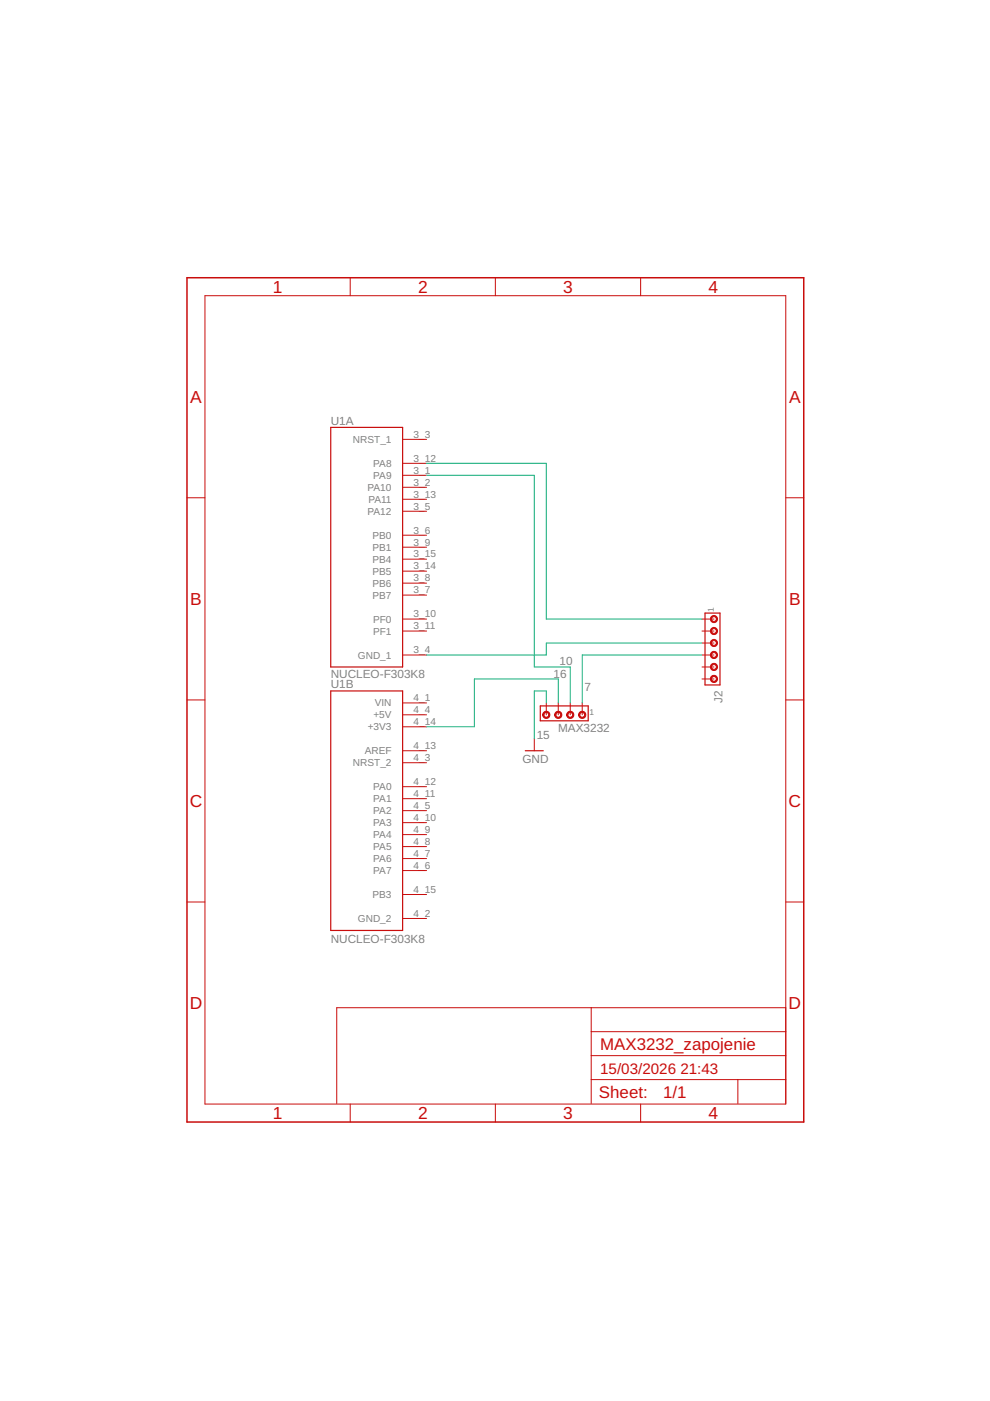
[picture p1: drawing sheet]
<svg xmlns="http://www.w3.org/2000/svg" width="210mm" height="297mm" viewBox="0 0 210 297" stroke-linecap="round" stroke-linejoin="round" font-family="sans-serif">
<path d="M70.1 90.6h15.3v50.8h-15.3zM149.5 130h3.2v15.2h-3.2zM70.1 146.5h15.3v50.8h-15.3zM111.4 159.2h3.8M114.6 149.7h10.1v3.1h-10.1z" fill="none" stroke="#c90d0c" stroke-width=".25"/>
<g fill="none" stroke="#c90d0c" stroke-width=".21">
<path d="M74.3 58.9v3.8M105 58.9v3.8M135.8 58.9v3.8M43.5 62.7h123.1v171.4h-123.1zM85.4 93.2h5M85.4 98.2h5M39.6 105.5h3.9M85.4 100.8h5M85.4 103.3h5M85.4 108.4h5M85.4 113.5h5M85.4 116h5"/>
<path d="M85.4 105.9h5M85.4 118.6h5M166.6 105.5h3.8M85.4 126.2h5M85.4 123.6h5M85.4 131.3h5M85.4 133.8h5M85.4 121.1h5M85.4 138.9h5M148.8 131.3h2.6M148.8 133.8h2.6M148.8 138.9h2.6"/>
<path d="M148.8 136.3h2.6M39.6 148.4h3.9M85.4 149h5M85.4 151.6h5M85.4 159.2h5M85.4 154.1h5M113.3 156.6v2.6M115.8 149v2.6M118.4 149v2.6M120.9 149v2.6M123.4 149v2.6M148.8 141.4h2.6"/>
<path d="M148.8 144h2.6M166.6 148.4h3.8M85.4 171.9h5M85.4 177h5M85.4 179.5h5M85.4 169.3h5M85.4 174.4h5M85.4 166.8h5M85.4 161.7h5M39.6 191.2h3.9M85.4 184.6h5M85.4 182h5"/>
<path d="M85.4 189.7h5M85.4 194.7h5M166.6 191.2h3.8M125.3 213.7v20.3M125.3 218.7h41.3M166.6 213.7h-95.2v20.3M74.3 234.1v3.8M105 234.1v3.8M125.3 228.9h41.3M125.3 223.8h41.3M135.8 234.1v3.8M156.4 228.9v5.1"/>
</g>
<g fill="#c90d0c" stroke="#c90d0c" stroke-width=".21">
<path d="M122.9 151.1a.77 .77 0 0 1 1.2 0 .77 .77 0 0 1-.4 1.2 .77 .77 0 0 1-1-.7h.2a.52 .52 0 0 1 .8-.5 .52 .52 0 0 1 .1 .9 .52 .52 0 0 1-.8-.3l-.1-.1h-.2z" fill-rule="evenodd"/>
<path d="M120.3 151.1a.76 .76 0 0 1 1.3 .1 .76 .76 0 0 1-.5 1.1 .76 .76 0 0 1-1-.7h.3a.51 .51 0 0 1 .7-.5 .51 .51 0 0 1 .2 .8 .51 .51 0 0 1-.9-.2v-.1h-.3z" fill-rule="evenodd"/>
<path d="M117.8 151.1a.76 .76 0 0 1 1.2 .1 .76 .76 0 0 1-.4 1.1 .76 .76 0 0 1-1-.7h.3a.51 .51 0 0 1 .6-.5 .51 .51 0 0 1 .2 .8 .51 .51 0 0 1-.8-.2v-.1h-.3z" fill-rule="evenodd"/>
<path d="M115.3 151.1a.76 .76 0 0 1 1.2 .1 .76 .76 0 0 1-.5 1.1 .76 .76 0 0 1-.9-.7h.2a.51 .51 0 0 1 .7-.5 .51 .51 0 0 1 .2 .8 .51 .51 0 0 1-.8-.2l-.1-.1h-.2z" fill-rule="evenodd"/>
<path d="M150.8 130.8a.75 .75 0 0 1 1.2 0 .75 .75 0 0 1-.4 1.2 .75 .75 0 0 1-1-.7h.3a.51 .51 0 0 1 .7-.5 .51 .51 0 0 1 .1 .9 .51 .51 0 0 1-.8-.3v-.1h-.3z" fill-rule="evenodd"/>
<path d="M150.8 133.3a.75 .75 0 0 1 1.2 .1 .75 .75 0 0 1-.4 1.1 .75 .75 0 0 1-1-.7h.3a.51 .51 0 0 1 .7-.4 .51 .51 0 0 1 .1 .8 .51 .51 0 0 1-.8-.2v-.2h-.3z" fill-rule="evenodd"/>
<path d="M150.8 135.8a.75 .75 0 0 1 1.2 .1 .75 .75 0 0 1-.4 1.1 .75 .75 0 0 1-1-.7h.3a.51 .51 0 0 1 .7-.4 .51 .51 0 0 1 .1 .8 .51 .51 0 0 1-.8-.2v-.2h-.3z" fill-rule="evenodd"/>
<path d="M150.8 138.4a.75 .75 0 0 1 1.2 0 .75 .75 0 0 1-.4 1.2 .75 .75 0 0 1-1-.7h.3a.51 .51 0 0 1 .7-.5 .51 .51 0 0 1 .1 .9 .51 .51 0 0 1-.8-.3v-.1h-.3z" fill-rule="evenodd"/>
<path d="M150.8 140.9a.76 .76 0 0 1 1.2 .1 .76 .76 0 0 1-.4 1.1 .76 .76 0 0 1-1-.7h.3a.51 .51 0 0 1 .7-.4 .51 .51 0 0 1 .1 .8 .51 .51 0 0 1-.8-.2v-.2h-.3z" fill-rule="evenodd"/>
<path d="M150.8 143.4a.76 .76 0 0 1 1.2 .1 .76 .76 0 0 1-.4 1.1 .76 .76 0 0 1-1-.6h.3a.51 .51 0 0 1 .7-.5 .51 .51 0 0 1 .1 .9 .51 .51 0 0 1-.8-.3v-.1h-.3z" fill-rule="evenodd"/>
</g>
<path d="M39.6 58.9h130.8v179h-130.8z" fill="none" stroke="#c90d0c" stroke-width=".32"/>
<path d="M90.4 98.2h25.4v33.1h33M90.4 100.8h22.9v40.6h7.6v7.6M148.8 136.3h-33v2.6h-25.4M148.8 138.9h-25.4v10.1M115.8 149v-2.5h-2.5v10.1M118.4 149v-5h-17.8v10.1h-10.2" fill="none" stroke="#0dab76" stroke-width=".21"/>
<g font-size="3.7" fill="#c90d0c">
<text x="57.8" y="62.1">1</text>
<text x="88.6" y="62.1">2</text>
<text x="119.4" y="62.1">3</text>
<text x="150.2" y="62.1">4</text>
<text x="40.3" y="85.4">A</text>
<text x="167.3" y="85.4">A</text>
<text x="40.3" y="128.3">B</text>
<text x="167.3" y="128.3">B</text>
<text x="40.2" y="171.1">C</text>
<text x="167.2" y="171.1">C</text>
<text x="40.2" y="214">D</text>
<text x="167.2" y="214">D</text>
<text x="57.8" y="237.3">1</text>
<text x="88.6" y="237.3">2</text>
<text x="119.4" y="237.3">3</text>
<text x="150.2" y="237.3">4</text>
</g>
<g font-size="3.6" fill="#c90d0c">
<text x="127.3" y="222.5">MAX3232_zapojenie</text>
<text x="127" y="232.8">Sheet:</text>
<text x="140.6" y="232.7">1/1</text>
</g>
<g font-size="3.2" fill="#c90d0c">
<text x="127.3" y="227.6">15/03/2026</text>
<text x="144.2" y="227.6">21:43</text>
</g>
<g font-size="2.5" fill="#808080">
<text x="70.1" y="90.1">U1A</text>
<text x="70.1" y="143.7">NUCLEO-F303K8</text>
<text x="117.4" y="143.7">16</text>
<text x="118.6" y="140.9">10</text>
<text x="70.1" y="146">U1B</text>
<text x="124" y="146.5">7</text>
<text x="153.2" y="149.1" transform="rotate(-90 153.2 149.1)">J2</text>
<text x="118.3" y="155.1">MAX3232</text>
<text x="110.7" y="161.7">GND</text>
<text x="113.8" y="156.6">15</text>
<text x="70.1" y="199.9">NUCLEO-F303K8</text>
</g>
<g font-size="2.1" fill="#808080">
<text x="74.8" y="93.9">NRST_1</text>
<text x="87.7" y="92.8">3_3</text>
<text x="79.1" y="101.5">PA9</text>
<text x="79.1" y="99">PA8</text>
<text x="87.7" y="100.4">3_1</text>
<text x="87.7" y="97.9">3_12</text>
<text x="77.9" y="104.1">PA10</text>
<text x="78.1" y="106.6">PA11</text>
<text x="87.7" y="103">3_2</text>
<text x="87.7" y="105.5">3_13</text>
<text x="77.9" y="109.2">PA12</text>
<text x="87.7" y="108">3_5</text>
<text x="87.7" y="113.1">3_6</text>
<text x="79" y="114.2">PB0</text>
<text x="79" y="116.8">PB1</text>
<text x="79" y="119.3">PB4</text>
<text x="87.7" y="115.7">3_9</text>
<text x="87.7" y="118.2">3_15</text>
<text x="79" y="124.4">PB6</text>
<text x="79" y="121.9">PB5</text>
<text x="87.7" y="125.8">3_7</text>
<text x="87.7" y="123.3">3_8</text>
<text x="87.7" y="120.7">3_14</text>
<text x="79" y="126.9">PB7</text>
<text x="87.7" y="130.9">3_10</text>
<text x="79.1" y="132">PF0</text>
<text x="79.1" y="134.6">PF1</text>
<text x="87.7" y="133.4">3_11</text>
<text x="75.9" y="139.6">GND_1</text>
<text x="87.7" y="138.5">3_4</text>
<text x="79.5" y="149.8">VIN</text>
<text x="87.7" y="148.7">4_1</text>
<text x="78" y="154.9">+3V3</text>
<text x="79.2" y="152.3">+5V</text>
<text x="87.7" y="151.2">4_4</text>
<text x="87.7" y="153.7">4_14</text>
<text x="77.3" y="159.9">AREF</text>
<text x="87.7" y="161.4">4_3</text>
<text x="87.7" y="158.8">4_13</text>
<text x="74.8" y="162.5">NRST_2</text>
<text x="79.1" y="167.6">PA0</text>
<text x="87.7" y="166.4">4_12</text>
<text x="79.1" y="172.6">PA2</text>
<text x="79.1" y="170.1">PA1</text>
<text x="87.7" y="171.5">4_5</text>
<text x="87.7" y="169">4_11</text>
<text x="79.1" y="177.7">PA4</text>
<text x="79.1" y="175.2">PA3</text>
<text x="87.7" y="176.6">4_9</text>
<text x="87.7" y="179.1">4_8</text>
<text x="87.7" y="174.1">4_10</text>
<text x="79.1" y="185.3">PA7</text>
<text x="79.1" y="182.8">PA6</text>
<text x="79.1" y="180.3">PA5</text>
<text x="87.7" y="184.2">4_6</text>
<text x="87.7" y="181.7">4_7</text>
<text x="79" y="190.4">PB3</text>
<text x="87.7" y="189.3">4_15</text>
<text x="75.9" y="195.5">GND_2</text>
<text x="87.7" y="194.4">4_2</text>
</g>
<g font-size="1.8" fill="#808080">
<text x="151.4" y="129.7" transform="rotate(-90 151.4 129.7)">1</text>
<text x="125" y="151.6">1</text>
</g>
</svg>
